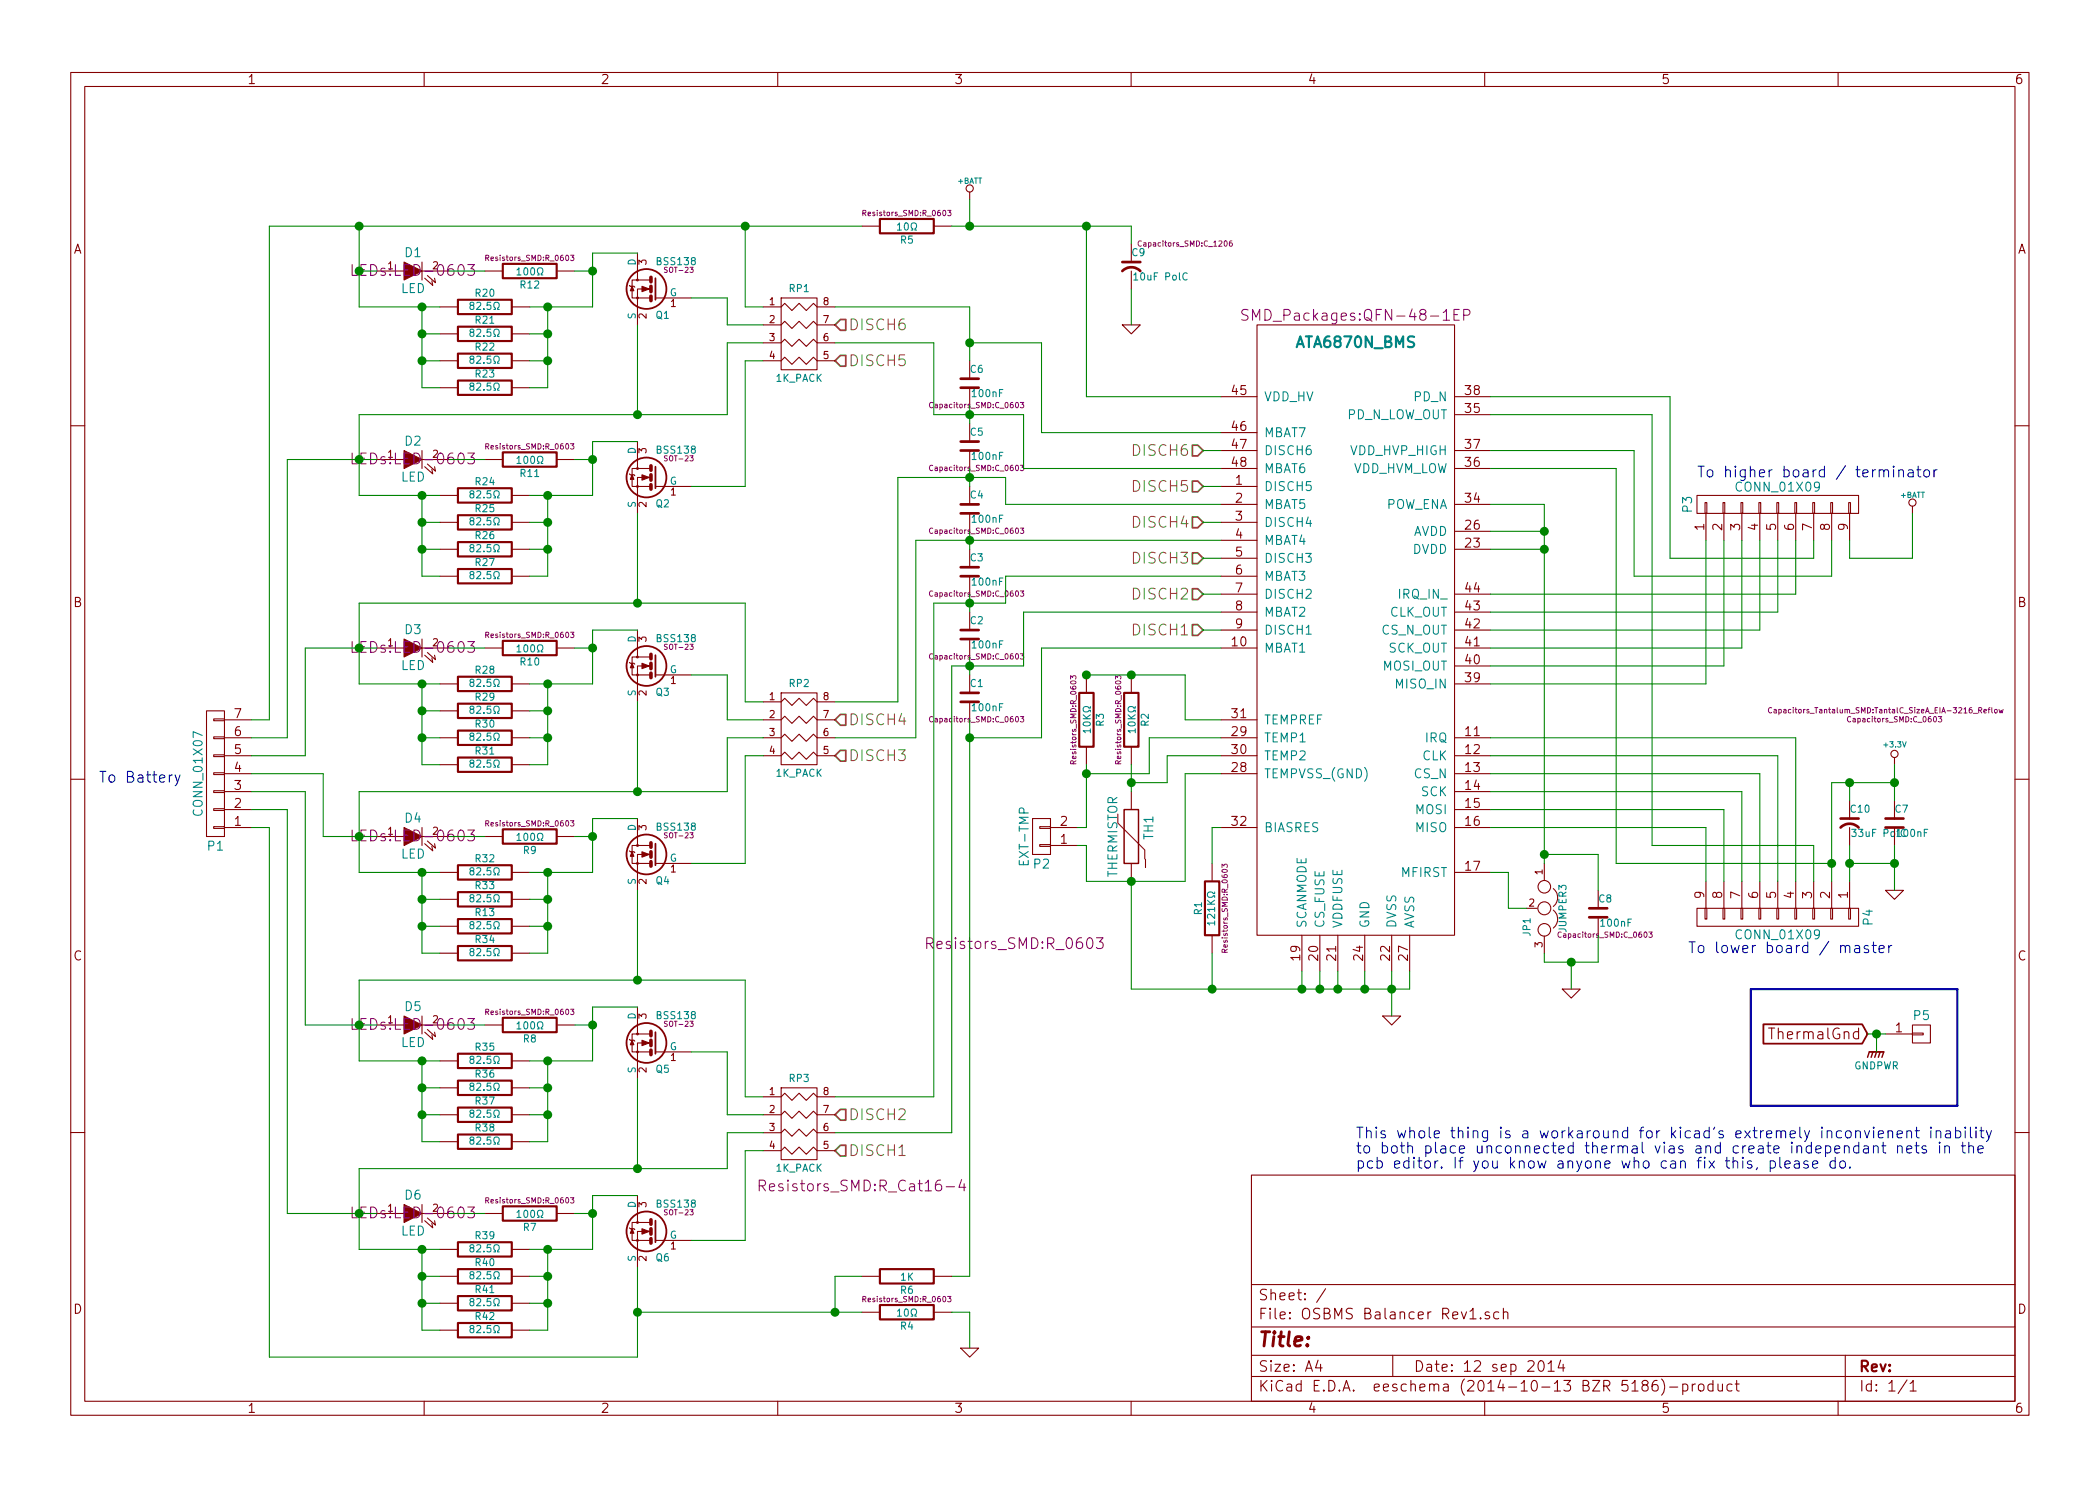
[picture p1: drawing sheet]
EESchema Schematic File Version 2
LIBS:power
LIBS:device
LIBS:transistors
LIBS:conn
LIBS:linear
LIBS:regul
LIBS:74xx
LIBS:cmos4000
LIBS:adc-dac
LIBS:memory
LIBS:xilinx
LIBS:special
LIBS:microcontrollers
LIBS:dsp
LIBS:microchip
LIBS:analog_switches
LIBS:motorola
LIBS:texas
LIBS:intel
LIBS:audio
LIBS:interface
LIBS:digital-audio
LIBS:philips
LIBS:display
LIBS:cypress
LIBS:siliconi
LIBS:opto
LIBS:atmel
LIBS:contrib
LIBS:valves
LIBS:OSBMS Balancer Rev1-cache
EELAYER 25 0
EELAYER END
$Descr A4 11693 8268
encoding utf-8
Sheet 1 1
Title ""
Date "12 sep 2014"
Rev ""
Comp ""
Comment1 ""
Comment2 ""
Comment3 ""
Comment4 ""
$EndDescr
$Comp
L BSS138 Q1
U 1 1
P 3650 1600
F 0 "Q1" H 3650 1451 40  0000 R CNN
F 1 "BSS138" H 3650 1750 40  0000 R CNN
F 2 "SOT-23" H 3520 1702 29  0000 C CNN
F 3 "~" H 3650 1600 60  0000 C CNN
	1    3650 1600
	-1   0    0    -1  
$EndComp
$Comp
L ATA6870N_BMS U1
U 1 1
P 7550 3050
F 0 "U1" H 7550 4100 60  0001 C CNN
F 1 "ATA6870N_BMS" H 7550 4200 60  0000 C CNB
F 2 "MyCustomParts:QFN-48-1EP-refined" H 7550 4350 60  0000 C CNN
F 3 "" H 7550 4200 60  0000 C CNN
	1    7550 3050
	1    0    0    -1  
$EndComp
$Comp
L LED D1
U 1 1
P 2300 1500
F 0 "D1" H 2300 1600 50  0000 C CNN
F 1 "LED" H 2300 1400 50  0000 C CNN
F 2 "LEDs:LED-0603" H 2300 1500 60  0000 C CNN
F 3 "" H 2300 1500 60  0000 C CNN
	1    2300 1500
	1    0    0    -1  
$EndComp
$Comp
L R R20
U 1 1
P 2700 1700
F 0 "R20" V 2780 1700 40  0000 C CNN
F 1 "82.5Ω" V 2707 1701 40  0000 C CNN
F 2 "Resistors_SMD:R_1206" V 2630 1700 30  0001 C CNN
F 3 "" H 2700 1700 30  0000 C CNN
	1    2700 1700
	0    -1   -1   0   
$EndComp
$Comp
L +BATT #PWR01
U 1 1
P 5400 1100
F 0 "#PWR01" H 5400 1050 20  0001 C CNN
F 1 "+BATT" H 5400 1200 30  0000 C CNN
F 2 "" H 5400 1100 60  0000 C CNN
F 3 "" H 5400 1100 60  0000 C CNN
	1    5400 1100
	1    0    0    -1  
$EndComp
$Comp
L GND #PWR02
U 1 1
P 7750 5650
F 0 "#PWR02" H 7750 5650 30  0001 C CNN
F 1 "GND" H 7750 5580 30  0001 C CNN
F 2 "" H 7750 5650 60  0000 C CNN
F 3 "" H 7750 5650 60  0000 C CNN
	1    7750 5650
	1    0    0    -1  
$EndComp
$Comp
L R R12
U 1 1
P 2950 1500
F 0 "R12" V 3030 1500 40  0000 C CNN
F 1 "100Ω" V 2957 1501 40  0000 C CNN
F 2 "Resistors_SMD:R_0603" V 2880 1500 30  0000 C CNN
F 3 "" H 2950 1500 30  0000 C CNN
	1    2950 1500
	0    1    1    0   
$EndComp
$Comp
L CONN_01X07 P1
U 1 1
P 1200 4300
F 0 "P1" H 1200 4700 50  0000 C CNN
F 1 "CONN_01X07" V 1300 4300 50  0000 C CNN
F 2 "MyCustomParts:Shrouded_Header_Angled_1x07" H 950 6550 60  0001 C CNN
F 3 "" H 1200 4300 60  0000 C CNN
	1    1200 4300
	-1   0    0    1   
$EndComp
Text Notes 550  4350 0    60   ~ 0
To Battery
$Comp
L GND #PWR03
U 1 1
P 5400 7500
F 0 "#PWR03" H 5400 7500 30  0001 C CNN
F 1 "GND" H 5400 7430 30  0001 C CNN
F 2 "" H 5400 7500 60  0000 C CNN
F 3 "" H 5400 7500 60  0000 C CNN
	1    5400 7500
	1    0    0    -1  
$EndComp
$Comp
L LED D2
U 1 1
P 2300 2550
F 0 "D2" H 2300 2650 50  0000 C CNN
F 1 "LED" H 2300 2450 50  0000 C CNN
F 2 "LEDs:LED-0603" H 2300 2550 60  0000 C CNN
F 3 "" H 2300 2550 60  0000 C CNN
	1    2300 2550
	1    0    0    -1  
$EndComp
$Comp
L R R11
U 1 1
P 2950 2550
F 0 "R11" V 3030 2550 40  0000 C CNN
F 1 "100Ω" V 2957 2551 40  0000 C CNN
F 2 "Resistors_SMD:R_0603" V 2880 2550 30  0000 C CNN
F 3 "" H 2950 2550 30  0000 C CNN
	1    2950 2550
	0    1    1    0   
$EndComp
$Comp
L BSS138 Q2
U 1 1
P 3650 2650
F 0 "Q2" H 3650 2501 40  0000 R CNN
F 1 "BSS138" H 3650 2800 40  0000 R CNN
F 2 "SOT-23" H 3520 2752 29  0000 C CNN
F 3 "~" H 3650 2650 60  0000 C CNN
	1    3650 2650
	-1   0    0    -1  
$EndComp
$Comp
L BSS138 Q3
U 1 1
P 3650 3700
F 0 "Q3" H 3650 3551 40  0000 R CNN
F 1 "BSS138" H 3650 3850 40  0000 R CNN
F 2 "SOT-23" H 3520 3802 29  0000 C CNN
F 3 "~" H 3650 3700 60  0000 C CNN
	1    3650 3700
	-1   0    0    -1  
$EndComp
$Comp
L LED D3
U 1 1
P 2300 3600
F 0 "D3" H 2300 3700 50  0000 C CNN
F 1 "LED" H 2300 3500 50  0000 C CNN
F 2 "LEDs:LED-0603" H 2300 3600 60  0000 C CNN
F 3 "" H 2300 3600 60  0000 C CNN
	1    2300 3600
	1    0    0    -1  
$EndComp
$Comp
L R R10
U 1 1
P 2950 3600
F 0 "R10" V 3030 3600 40  0000 C CNN
F 1 "100Ω" V 2957 3601 40  0000 C CNN
F 2 "Resistors_SMD:R_0603" V 2880 3600 30  0000 C CNN
F 3 "" H 2950 3600 30  0000 C CNN
	1    2950 3600
	0    1    1    0   
$EndComp
$Comp
L BSS138 Q6
U 1 1
P 3650 6850
F 0 "Q6" H 3650 6701 40  0000 R CNN
F 1 "BSS138" H 3650 7000 40  0000 R CNN
F 2 "SOT-23" H 3520 6952 29  0000 C CNN
F 3 "~" H 3650 6850 60  0000 C CNN
	1    3650 6850
	-1   0    0    -1  
$EndComp
$Comp
L LED D6
U 1 1
P 2300 6750
F 0 "D6" H 2300 6850 50  0000 C CNN
F 1 "LED" H 2300 6650 50  0000 C CNN
F 2 "LEDs:LED-0603" H 2300 6750 60  0000 C CNN
F 3 "" H 2300 6750 60  0000 C CNN
	1    2300 6750
	1    0    0    -1  
$EndComp
$Comp
L R R7
U 1 1
P 2950 6750
F 0 "R7" V 3030 6750 40  0000 C CNN
F 1 "100Ω" V 2957 6751 40  0000 C CNN
F 2 "Resistors_SMD:R_0603" V 2880 6750 30  0000 C CNN
F 3 "" H 2950 6750 30  0000 C CNN
	1    2950 6750
	0    1    1    0   
$EndComp
$Comp
L BSS138 Q4
U 1 1
P 3650 4750
F 0 "Q4" H 3650 4601 40  0000 R CNN
F 1 "BSS138" H 3650 4900 40  0000 R CNN
F 2 "SOT-23" H 3520 4852 29  0000 C CNN
F 3 "~" H 3650 4750 60  0000 C CNN
	1    3650 4750
	-1   0    0    -1  
$EndComp
$Comp
L LED D4
U 1 1
P 2300 4650
F 0 "D4" H 2300 4750 50  0000 C CNN
F 1 "LED" H 2300 4550 50  0000 C CNN
F 2 "LEDs:LED-0603" H 2300 4650 60  0000 C CNN
F 3 "" H 2300 4650 60  0000 C CNN
	1    2300 4650
	1    0    0    -1  
$EndComp
$Comp
L R R9
U 1 1
P 2950 4650
F 0 "R9" V 3030 4650 40  0000 C CNN
F 1 "100Ω" V 2957 4651 40  0000 C CNN
F 2 "Resistors_SMD:R_0603" V 2880 4650 30  0000 C CNN
F 3 "" H 2950 4650 30  0000 C CNN
	1    2950 4650
	0    1    1    0   
$EndComp
$Comp
L BSS138 Q5
U 1 1
P 3650 5800
F 0 "Q5" H 3650 5651 40  0000 R CNN
F 1 "BSS138" H 3650 5950 40  0000 R CNN
F 2 "SOT-23" H 3520 5902 29  0000 C CNN
F 3 "~" H 3650 5800 60  0000 C CNN
	1    3650 5800
	-1   0    0    -1  
$EndComp
$Comp
L LED D5
U 1 1
P 2300 5700
F 0 "D5" H 2300 5800 50  0000 C CNN
F 1 "LED" H 2300 5600 50  0000 C CNN
F 2 "LEDs:LED-0603" H 2300 5700 60  0000 C CNN
F 3 "" H 2300 5700 60  0000 C CNN
	1    2300 5700
	1    0    0    -1  
$EndComp
$Comp
L R R8
U 1 1
P 2950 5700
F 0 "R8" V 3030 5700 40  0000 C CNN
F 1 "100Ω" V 2957 5701 40  0000 C CNN
F 2 "Resistors_SMD:R_0603" V 2880 5700 30  0000 C CNN
F 3 "" H 2950 5700 30  0000 C CNN
	1    2950 5700
	0    1    1    0   
$EndComp
$Comp
L R R5
U 1 1
P 5050 1250
F 0 "R5" V 5130 1250 40  0000 C CNN
F 1 "10Ω" V 5057 1251 40  0000 C CNN
F 2 "Resistors_SMD:R_0603" V 4980 1250 30  0000 C CNN
F 3 "" H 5050 1250 30  0000 C CNN
	1    5050 1250
	0    1    1    0   
$EndComp
$Comp
L R R1
U 1 1
P 6750 5050
F 0 "R1" V 6830 5050 40  0000 C CNN
F 1 "121KΩ" V 6757 5051 40  0000 C CNN
F 2 "Resistors_SMD:R_0603" V 6680 5050 30  0000 C CNN
F 3 "" H 6750 5050 30  0000 C CNN
	1    6750 5050
	-1   0    0    1   
$EndComp
$Comp
L Cap C5
U 1 1
P 5400 2500
F 0 "C5" H 5400 2600 40  0000 L CNN
F 1 "100nF" H 5406 2465 40  0000 L CNN
F 2 "Capacitors_SMD:C_0603" H 5438 2400 30  0000 C CNN
F 3 "" H 5250 2500 60  0000 C CNN
	1    5400 2500
	1    0    0    -1  
$EndComp
$Comp
L Cap C3
U 1 1
P 5400 3200
F 0 "C3" H 5400 3300 40  0000 L CNN
F 1 "100nF" H 5406 3165 40  0000 L CNN
F 2 "Capacitors_SMD:C_0603" H 5438 3100 30  0000 C CNN
F 3 "" H 5250 3200 60  0000 C CNN
	1    5400 3200
	1    0    0    -1  
$EndComp
$Comp
L Cap C2
U 1 1
P 5400 3550
F 0 "C2" H 5400 3650 40  0000 L CNN
F 1 "100nF" H 5406 3515 40  0000 L CNN
F 2 "Capacitors_SMD:C_0603" H 5438 3450 30  0000 C CNN
F 3 "" H 5250 3550 60  0000 C CNN
	1    5400 3550
	1    0    0    -1  
$EndComp
$Comp
L Cap C1
U 1 1
P 5400 3900
F 0 "C1" H 5400 4000 40  0000 L CNN
F 1 "100nF" H 5406 3865 40  0000 L CNN
F 2 "Capacitors_SMD:C_0603" H 5438 3800 30  0000 C CNN
F 3 "" H 5250 3900 60  0000 C CNN
	1    5400 3900
	1    0    0    -1  
$EndComp
$Comp
L Cap C4
U 1 1
P 5400 2850
F 0 "C4" H 5400 2950 40  0000 L CNN
F 1 "100nF" H 5406 2815 40  0000 L CNN
F 2 "Capacitors_SMD:C_0603" H 5438 2750 30  0000 C CNN
F 3 "" H 5250 2850 60  0000 C CNN
	1    5400 2850
	1    0    0    -1  
$EndComp
$Comp
L CONN_01X02 P2
U 1 1
P 5800 4650
F 0 "P2" H 5800 4800 50  0000 C CNN
F 1 "EXT-TMP" V 5900 4650 50  0000 C CNN
F 2 "Pin_Headers:Pin_Header_Straight_1x02" H 6250 5400 60  0001 C CNN
F 3 "" H 5800 4650 60  0000 C CNN
	1    5800 4650
	-1   0    0    1   
$EndComp
$Comp
L R R3
U 1 1
P 6050 4000
F 0 "R3" V 6130 4000 40  0000 C CNN
F 1 "10KΩ" V 6057 4001 40  0000 C CNN
F 2 "Resistors_SMD:R_0603" V 5980 4000 30  0000 C CNN
F 3 "" H 6050 4000 30  0000 C CNN
	1    6050 4000
	1    0    0    -1  
$EndComp
$Comp
L R R2
U 1 1
P 6300 4000
F 0 "R2" V 6380 4000 40  0000 C CNN
F 1 "10KΩ" V 6307 4001 40  0000 C CNN
F 2 "Resistors_SMD:R_0603" V 6230 4000 30  0000 C CNN
F 3 "" H 6300 4000 30  0000 C CNN
	1    6300 4000
	1    0    0    -1  
$EndComp
$Comp
L GND #PWR04
U 1 1
P 6300 1800
F 0 "#PWR04" H 6300 1800 30  0001 C CNN
F 1 "GND" H 6300 1730 30  0001 C CNN
F 2 "" H 6300 1800 60  0000 C CNN
F 3 "" H 6300 1800 60  0000 C CNN
	1    6300 1800
	1    0    0    -1  
$EndComp
$Comp
L PolC C10
U 1 1
P 10300 4600
F 0 "C10" H 10300 4700 40  0000 L CNN
F 1 "33uF PolC" H 10306 4565 40  0000 L CNN
F 2 "Capacitors_Tantalum_SMD:TantalC_SizeA_EIA-3216_Reflow" H 10500 5250 30  0000 C CNN
F 3 "" H 10150 4600 60  0000 C CNN
	1    10300 4600
	1    0    0    -1  
$EndComp
$Comp
L CONN_01X09 P3
U 1 1
P 9900 2800
F 0 "P3" H 9900 3300 50  0000 C CNN
F 1 "CONN_01X09" V 10000 2800 50  0000 C CNN
F 2 "MyCustomParts:Connector_SMD_GH_SIDECONN_1X9_1.25MM" V 12050 3200 60  0001 C CNN
F 3 "" H 9900 2800 60  0000 C CNN
	1    9900 2800
	0    -1   -1   0   
$EndComp
$Comp
L GND #PWR05
U 1 1
P 10550 4950
F 0 "#PWR05" H 10550 4950 30  0001 C CNN
F 1 "GND" H 10550 4880 30  0001 C CNN
F 2 "" H 10550 4950 60  0000 C CNN
F 3 "" H 10550 4950 60  0000 C CNN
	1    10550 4950
	1    0    0    -1  
$EndComp
$Comp
L +BATT #PWR06
U 1 1
P 10650 2850
F 0 "#PWR06" H 10650 2800 20  0001 C CNN
F 1 "+BATT" H 10650 2950 30  0000 C CNN
F 2 "" H 10650 2850 60  0000 C CNN
F 3 "" H 10650 2850 60  0000 C CNN
	1    10650 2850
	1    0    0    -1  
$EndComp
$Comp
L Cap C7
U 1 1
P 10550 4600
F 0 "C7" H 10550 4700 40  0000 L CNN
F 1 "100nF" H 10556 4565 40  0000 L CNN
F 2 "Capacitors_SMD:C_0603" H 10550 5200 30  0000 C CNN
F 3 "" H 10400 4600 60  0000 C CNN
	1    10550 4600
	1    0    0    -1  
$EndComp
$Comp
L PolC C9
U 1 1
P 6300 1500
F 0 "C9" H 6300 1600 40  0000 L CNN
F 1 "10uF PolC" H 6306 1465 40  0000 L CNN
F 2 "Capacitors_SMD:C_1206" H 6600 1650 30  0000 C CNN
F 3 "" H 6150 1500 60  0000 C CNN
	1    6300 1500
	1    0    0    -1  
$EndComp
$Comp
L Cap C8
U 1 1
P 8900 5100
F 0 "C8" H 8900 5200 40  0000 L CNN
F 1 "100nF" H 8906 5065 40  0000 L CNN
F 2 "Capacitors_SMD:C_0603" H 8938 5000 30  0000 C CNN
F 3 "" H 8750 5100 60  0000 C CNN
	1    8900 5100
	1    0    0    -1  
$EndComp
$Comp
L GND #PWR07
U 1 1
P 8750 5500
F 0 "#PWR07" H 8750 5500 30  0001 C CNN
F 1 "GND" H 8750 5430 30  0001 C CNN
F 2 "" H 8750 5500 60  0000 C CNN
F 3 "" H 8750 5500 60  0000 C CNN
	1    8750 5500
	1    0    0    -1  
$EndComp
$Comp
L THERMISTOR TH1
U 1 1
P 6300 4650
F 0 "TH1" V 6400 4700 50  0000 C CNN
F 1 "THERMISTOR" V 6200 4650 50  0000 C CNN
F 2 "Resistors_SMD:R_0603" H 5650 4050 60  0000 C CNN
F 3 "" H 6300 4650 60  0000 C CNN
	1    6300 4650
	1    0    0    -1  
$EndComp
$Comp
L JUMPER3 JP1
U 1 1
P 8600 5050
F 0 "JP1" H 8650 4950 40  0000 L CNN
F 1 "JUMPER3" H 8600 5150 40  0000 C CNN
F 2 "Connect:GS3" H 8750 4700 60  0001 C CNN
F 3 "" H 8600 5050 60  0000 C CNN
	1    8600 5050
	0    1    1    0   
$EndComp
$Comp
L +3.3V #PWR08
U 1 1
P 10550 4250
F 0 "#PWR08" H 10550 4210 30  0001 C CNN
F 1 "+3.3V" H 10550 4360 30  0000 C CNN
F 2 "" H 10550 4250 60  0000 C CNN
F 3 "" H 10550 4250 60  0000 C CNN
	1    10550 4250
	1    0    0    -1  
$EndComp
$Comp
L R R4
U 1 1
P 5050 7300
F 0 "R4" V 5130 7300 40  0000 C CNN
F 1 "10Ω" V 5057 7301 40  0000 C CNN
F 2 "Resistors_SMD:R_0603" V 4980 7300 30  0000 C CNN
F 3 "" H 5050 7300 30  0000 C CNN
	1    5050 7300
	0    1    1    0   
$EndComp
Text HLabel 4650 6400 2    60   Input ~ 0
DISCH1
Text HLabel 4650 6200 2    60   Input ~ 0
DISCH2
Text HLabel 4650 4200 2    60   Input ~ 0
DISCH3
Text HLabel 6700 3500 0    60   Input ~ 0
DISCH1
Text HLabel 6700 3300 0    60   Input ~ 0
DISCH2
Text HLabel 6700 3100 0    60   Input ~ 0
DISCH3
$Comp
L Cap C6
U 1 1
P 5400 2150
F 0 "C6" H 5400 2250 40  0000 L CNN
F 1 "100nF" H 5406 2115 40  0000 L CNN
F 2 "Capacitors_SMD:C_0603" H 5438 2050 30  0000 C CNN
F 3 "" H 5250 2150 60  0000 C CNN
	1    5400 2150
	1    0    0    -1  
$EndComp
Text HLabel 6700 2900 0    60   Input ~ 0
DISCH4
Text HLabel 6700 2700 0    60   Input ~ 0
DISCH5
Text HLabel 6700 2500 0    60   Input ~ 0
DISCH6
Text HLabel 4650 4000 2    60   Input ~ 0
DISCH4
Text HLabel 4650 2000 2    60   Input ~ 0
DISCH5
Text HLabel 4650 1800 2    60   Input ~ 0
DISCH6
$Comp
L CONN_01X09 P4
U 1 1
P 9900 5100
F 0 "P4" H 9900 5600 50  0000 C CNN
F 1 "CONN_01X09" V 10000 5100 50  0000 C CNN
F 2 "MyCustomParts:Connector_SMD_GH_SIDECONN_1X9_1.25MM" V 11200 4700 60  0001 C CNN
F 3 "" H 9900 5100 60  0000 C CNN
	1    9900 5100
	0    1    1    0   
$EndComp
Text Notes 9400 5300 0    60   ~ 0
To lower board / master
Text Notes 9450 2650 0    60   ~ 0
To higher board / terminator
$Comp
L R R21
U 1 1
P 2700 1850
F 0 "R21" V 2780 1850 40  0000 C CNN
F 1 "82.5Ω" V 2707 1851 40  0000 C CNN
F 2 "Resistors_SMD:R_1206" V 2630 1850 30  0001 C CNN
F 3 "" H 2700 1850 30  0000 C CNN
	1    2700 1850
	0    -1   -1   0   
$EndComp
$Comp
L R R22
U 1 1
P 2700 2000
F 0 "R22" V 2780 2000 40  0000 C CNN
F 1 "82.5Ω" V 2707 2001 40  0000 C CNN
F 2 "Resistors_SMD:R_1206" V 2630 2000 30  0001 C CNN
F 3 "" H 2700 2000 30  0000 C CNN
	1    2700 2000
	0    -1   -1   0   
$EndComp
$Comp
L R R23
U 1 1
P 2700 2150
F 0 "R23" V 2780 2150 40  0000 C CNN
F 1 "82.5Ω" V 2707 2151 40  0000 C CNN
F 2 "Resistors_SMD:R_1206" V 2630 2150 30  0001 C CNN
F 3 "" H 2700 2150 30  0000 C CNN
	1    2700 2150
	0    -1   -1   0   
$EndComp
$Comp
L R R24
U 1 1
P 2700 2750
F 0 "R24" V 2780 2750 40  0000 C CNN
F 1 "82.5Ω" V 2707 2751 40  0000 C CNN
F 2 "Resistors_SMD:R_1206" V 2630 2750 30  0001 C CNN
F 3 "" H 2700 2750 30  0000 C CNN
	1    2700 2750
	0    -1   -1   0   
$EndComp
$Comp
L R R25
U 1 1
P 2700 2900
F 0 "R25" V 2780 2900 40  0000 C CNN
F 1 "82.5Ω" V 2707 2901 40  0000 C CNN
F 2 "Resistors_SMD:R_1206" V 2630 2900 30  0001 C CNN
F 3 "" H 2700 2900 30  0000 C CNN
	1    2700 2900
	0    -1   -1   0   
$EndComp
$Comp
L R R26
U 1 1
P 2700 3050
F 0 "R26" V 2780 3050 40  0000 C CNN
F 1 "82.5Ω" V 2707 3051 40  0000 C CNN
F 2 "Resistors_SMD:R_1206" V 2630 3050 30  0001 C CNN
F 3 "" H 2700 3050 30  0000 C CNN
	1    2700 3050
	0    -1   -1   0   
$EndComp
$Comp
L R R27
U 1 1
P 2700 3200
F 0 "R27" V 2780 3200 40  0000 C CNN
F 1 "82.5Ω" V 2707 3201 40  0000 C CNN
F 2 "Resistors_SMD:R_1206" V 2630 3200 30  0001 C CNN
F 3 "" H 2700 3200 30  0000 C CNN
	1    2700 3200
	0    -1   -1   0   
$EndComp
$Comp
L R R28
U 1 1
P 2700 3800
F 0 "R28" V 2780 3800 40  0000 C CNN
F 1 "82.5Ω" V 2707 3801 40  0000 C CNN
F 2 "Resistors_SMD:R_1206" V 2630 3800 30  0001 C CNN
F 3 "" H 2700 3800 30  0000 C CNN
	1    2700 3800
	0    -1   -1   0   
$EndComp
$Comp
L R R29
U 1 1
P 2700 3950
F 0 "R29" V 2780 3950 40  0000 C CNN
F 1 "82.5Ω" V 2707 3951 40  0000 C CNN
F 2 "Resistors_SMD:R_1206" V 2630 3950 30  0001 C CNN
F 3 "" H 2700 3950 30  0000 C CNN
	1    2700 3950
	0    -1   -1   0   
$EndComp
$Comp
L R R30
U 1 1
P 2700 4100
F 0 "R30" V 2780 4100 40  0000 C CNN
F 1 "82.5Ω" V 2707 4101 40  0000 C CNN
F 2 "Resistors_SMD:R_1206" V 2630 4100 30  0001 C CNN
F 3 "" H 2700 4100 30  0000 C CNN
	1    2700 4100
	0    -1   -1   0   
$EndComp
$Comp
L R R31
U 1 1
P 2700 4250
F 0 "R31" V 2780 4250 40  0000 C CNN
F 1 "82.5Ω" V 2707 4251 40  0000 C CNN
F 2 "Resistors_SMD:R_1206" V 2630 4250 30  0001 C CNN
F 3 "" H 2700 4250 30  0000 C CNN
	1    2700 4250
	0    -1   -1   0   
$EndComp
$Comp
L R R32
U 1 1
P 2700 4850
F 0 "R32" V 2780 4850 40  0000 C CNN
F 1 "82.5Ω" V 2707 4851 40  0000 C CNN
F 2 "Resistors_SMD:R_1206" V 2630 4850 30  0001 C CNN
F 3 "" H 2700 4850 30  0000 C CNN
	1    2700 4850
	0    -1   -1   0   
$EndComp
$Comp
L R R33
U 1 1
P 2700 5000
F 0 "R33" V 2780 5000 40  0000 C CNN
F 1 "82.5Ω" V 2707 5001 40  0000 C CNN
F 2 "Resistors_SMD:R_1206" V 2630 5000 30  0001 C CNN
F 3 "" H 2700 5000 30  0000 C CNN
	1    2700 5000
	0    -1   -1   0   
$EndComp
$Comp
L R R13
U 1 1
P 2700 5150
F 0 "R13" V 2780 5150 40  0000 C CNN
F 1 "82.5Ω" V 2707 5151 40  0000 C CNN
F 2 "Resistors_SMD:R_1206" V 2630 5150 30  0001 C CNN
F 3 "" H 2700 5150 30  0000 C CNN
	1    2700 5150
	0    -1   -1   0   
$EndComp
$Comp
L R R34
U 1 1
P 2700 5300
F 0 "R34" V 2780 5300 40  0000 C CNN
F 1 "82.5Ω" V 2707 5301 40  0000 C CNN
F 2 "Resistors_SMD:R_1206" V 2630 5300 30  0001 C CNN
F 3 "" H 2700 5300 30  0000 C CNN
	1    2700 5300
	0    -1   -1   0   
$EndComp
$Comp
L R R35
U 1 1
P 2700 5900
F 0 "R35" V 2780 5900 40  0000 C CNN
F 1 "82.5Ω" V 2707 5901 40  0000 C CNN
F 2 "Resistors_SMD:R_1206" V 2630 5900 30  0001 C CNN
F 3 "" H 2700 5900 30  0000 C CNN
	1    2700 5900
	0    -1   -1   0   
$EndComp
$Comp
L R R36
U 1 1
P 2700 6050
F 0 "R36" V 2780 6050 40  0000 C CNN
F 1 "82.5Ω" V 2707 6051 40  0000 C CNN
F 2 "Resistors_SMD:R_1206" V 2630 6050 30  0001 C CNN
F 3 "" H 2700 6050 30  0000 C CNN
	1    2700 6050
	0    -1   -1   0   
$EndComp
$Comp
L R R37
U 1 1
P 2700 6200
F 0 "R37" V 2780 6200 40  0000 C CNN
F 1 "82.5Ω" V 2707 6201 40  0000 C CNN
F 2 "Resistors_SMD:R_1206" V 2630 6200 30  0001 C CNN
F 3 "" H 2700 6200 30  0000 C CNN
	1    2700 6200
	0    -1   -1   0   
$EndComp
$Comp
L R R38
U 1 1
P 2700 6350
F 0 "R38" V 2780 6350 40  0000 C CNN
F 1 "82.5Ω" V 2707 6351 40  0000 C CNN
F 2 "Resistors_SMD:R_1206" V 2630 6350 30  0001 C CNN
F 3 "" H 2700 6350 30  0000 C CNN
	1    2700 6350
	0    -1   -1   0   
$EndComp
$Comp
L R R39
U 1 1
P 2700 6950
F 0 "R39" V 2780 6950 40  0000 C CNN
F 1 "82.5Ω" V 2707 6951 40  0000 C CNN
F 2 "Resistors_SMD:R_1206" V 2630 6950 30  0001 C CNN
F 3 "" H 2700 6950 30  0000 C CNN
	1    2700 6950
	0    -1   -1   0   
$EndComp
$Comp
L R R40
U 1 1
P 2700 7100
F 0 "R40" V 2780 7100 40  0000 C CNN
F 1 "82.5Ω" V 2707 7101 40  0000 C CNN
F 2 "Resistors_SMD:R_1206" V 2630 7100 30  0001 C CNN
F 3 "" H 2700 7100 30  0000 C CNN
	1    2700 7100
	0    -1   -1   0   
$EndComp
$Comp
L R R41
U 1 1
P 2700 7250
F 0 "R41" V 2780 7250 40  0000 C CNN
F 1 "82.5Ω" V 2707 7251 40  0000 C CNN
F 2 "Resistors_SMD:R_1206" V 2630 7250 30  0001 C CNN
F 3 "" H 2700 7250 30  0000 C CNN
	1    2700 7250
	0    -1   -1   0   
$EndComp
$Comp
L R R42
U 1 1
P 2700 7400
F 0 "R42" V 2780 7400 40  0000 C CNN
F 1 "82.5Ω" V 2707 7401 40  0000 C CNN
F 2 "Resistors_SMD:R_1206" V 2630 7400 30  0001 C CNN
F 3 "" H 2700 7400 30  0000 C CNN
	1    2700 7400
	0    -1   -1   0   
$EndComp
$Comp
L R_PACK4 RP1
U 1 1
P 4450 2050
F 0 "RP1" H 4450 2500 40  0000 C CNN
F 1 "1K_PACK" H 4450 2000 40  0000 C CNN
F 2 "Resistors_SMD:R_Cat16-4" H 4600 1850 60  0001 C CNN
F 3 "" H 4450 2050 60  0000 C CNN
	1    4450 2050
	1    0    0    -1  
$EndComp
$Comp
L R_PACK4 RP2
U 1 1
P 4450 4250
F 0 "RP2" H 4450 4700 40  0000 C CNN
F 1 "1K_PACK" H 4450 4200 40  0000 C CNN
F 2 "Resistors_SMD:R_Cat16-4" H 4650 4050 60  0001 C CNN
F 3 "" H 4450 4250 60  0000 C CNN
	1    4450 4250
	1    0    0    -1  
$EndComp
$Comp
L R_PACK4 RP3
U 1 1
P 4450 6450
F 0 "RP3" H 4450 6900 40  0000 C CNN
F 1 "1K_PACK" H 4450 6400 40  0000 C CNN
F 2 "Resistors_SMD:R_Cat16-4" H 4800 6300 60  0000 C CNN
F 3 "" H 4450 6450 60  0000 C CNN
	1    4450 6450
	1    0    0    -1  
$EndComp
Wire Wire Line
	2000 1250 2000 1700
Wire Wire Line
	3550 1400 3300 1400
Wire Wire Line
	3300 1400 3300 1700
Wire Wire Line
	3200 1500 3300 1500
Connection ~ 3300 1500
Wire Wire Line
	3550 2450 3300 2450
Wire Wire Line
	3300 2450 3300 2750
Wire Wire Line
	3200 2550 3300 2550
Connection ~ 3300 2550
Wire Wire Line
	3550 1800 3550 2300
Connection ~ 2000 2550
Wire Wire Line
	2000 3350 2000 3800
Wire Wire Line
	3550 3500 3300 3500
Wire Wire Line
	3300 3500 3300 3800
Wire Wire Line
	3200 3600 3300 3600
Connection ~ 3300 3600
Wire Wire Line
	3550 3350 3550 2850
Connection ~ 2000 3600
Connection ~ 2000 1500
Wire Wire Line
	2000 6500 2000 6950
Wire Wire Line
	3550 6650 3300 6650
Wire Wire Line
	3300 6650 3300 6950
Wire Wire Line
	3200 6750 3300 6750
Connection ~ 3300 6750
Connection ~ 2000 6750
Wire Wire Line
	2000 4400 2000 4850
Wire Wire Line
	1800 4650 2100 4650
Wire Wire Line
	3550 4550 3300 4550
Wire Wire Line
	3300 4550 3300 4850
Wire Wire Line
	3200 4650 3300 4650
Connection ~ 3300 4650
Connection ~ 2000 4650
Wire Wire Line
	2000 5450 2000 5900
Wire Wire Line
	1700 5700 2100 5700
Wire Wire Line
	3550 5600 3300 5600
Wire Wire Line
	3300 5600 3300 5900
Wire Wire Line
	3200 5700 3300 5700
Connection ~ 3300 5700
Connection ~ 2000 5700
Wire Wire Line
	1500 4000 1400 4000
Wire Wire Line
	1600 6750 2100 6750
Connection ~ 2000 1250
Wire Wire Line
	2100 1500 2000 1500
Wire Wire Line
	6750 5500 6750 5300
Wire Wire Line
	6750 4800 6750 4600
Wire Wire Line
	6750 4600 6800 4600
Wire Wire Line
	6800 4300 6600 4300
Wire Wire Line
	6600 4300 6600 4900
Wire Wire Line
	6600 4900 6050 4900
Wire Wire Line
	6050 4900 6050 4700
Wire Wire Line
	6050 4700 6000 4700
Wire Wire Line
	6050 4600 6000 4600
Wire Wire Line
	6050 4250 6050 4600
Wire Wire Line
	6050 3750 6600 3750
Wire Wire Line
	6600 3750 6600 4000
Wire Wire Line
	6600 4000 6800 4000
Connection ~ 6300 3750
Wire Wire Line
	6300 4250 6300 4400
Connection ~ 6050 4300
Wire Wire Line
	6300 4350 6500 4350
Wire Wire Line
	6500 4350 6500 4200
Wire Wire Line
	6500 4200 6800 4200
Connection ~ 6300 4350
Wire Wire Line
	6050 4300 6400 4300
Wire Wire Line
	6400 4300 6400 4100
Wire Wire Line
	6400 4100 6800 4100
Connection ~ 6050 3750
Wire Wire Line
	6300 1600 6300 1800
Wire Wire Line
	6300 4900 6300 5500
Wire Wire Line
	8300 2200 9300 2200
Wire Wire Line
	9300 2200 9300 3100
Wire Wire Line
	9300 3100 10100 3100
Wire Wire Line
	10100 3100 10100 3000
Wire Wire Line
	8300 2300 9200 2300
Wire Wire Line
	9200 2300 9200 4700
Wire Wire Line
	9200 4700 10100 4700
Wire Wire Line
	10100 4700 10100 4900
Wire Wire Line
	8300 2500 9100 2500
Wire Wire Line
	9100 2500 9100 3200
Wire Wire Line
	9100 3200 10200 3200
Wire Wire Line
	10200 3200 10200 3000
Wire Wire Line
	8300 2600 9000 2600
Wire Wire Line
	9000 2600 9000 4800
Wire Wire Line
	9000 4800 10200 4800
Wire Wire Line
	10200 4350 10200 4900
Wire Wire Line
	10300 3100 10650 3100
Wire Wire Line
	10300 3100 10300 3000
Wire Wire Line
	10300 4700 10300 4900
Wire Wire Line
	8300 4850 8400 4850
Wire Wire Line
	8400 4850 8400 5050
Wire Wire Line
	8400 5050 8500 5050
Wire Wire Line
	8600 2800 8600 4800
Wire Wire Line
	8600 2800 8300 2800
Wire Wire Line
	8300 2950 8600 2950
Connection ~ 8600 2950
Wire Wire Line
	8300 3050 8600 3050
Connection ~ 8600 3050
Wire Wire Line
	8600 4750 8900 4750
Connection ~ 8600 4750
Wire Wire Line
	8600 5300 8600 5350
Wire Wire Line
	8600 5350 8900 5350
Wire Wire Line
	8900 5350 8900 5200
Wire Wire Line
	8900 4750 8900 4950
Wire Wire Line
	8750 5500 8750 5350
Connection ~ 8750 5350
Connection ~ 10300 4800
Wire Wire Line
	10550 4700 10550 4950
Connection ~ 10550 4800
Wire Wire Line
	10650 3100 10650 2850
Wire Wire Line
	10300 4450 10300 4350
Connection ~ 10550 4350
Connection ~ 10300 4350
Connection ~ 10200 4800
Connection ~ 6300 4900
Wire Wire Line
	10300 4800 10550 4800
Wire Wire Line
	6300 5500 7850 5500
Wire Wire Line
	7850 5500 7850 5400
Connection ~ 6750 5500
Wire Wire Line
	7750 5400 7750 5650
Connection ~ 7750 5500
Wire Wire Line
	7600 5500 7600 5400
Connection ~ 7600 5500
Wire Wire Line
	7450 5500 7450 5400
Connection ~ 7450 5500
Wire Wire Line
	7350 5500 7350 5400
Connection ~ 7350 5500
Wire Wire Line
	7250 5500 7250 5400
Connection ~ 7250 5500
Wire Wire Line
	8300 3800 9500 3800
Wire Wire Line
	9500 3800 9500 3000
Wire Wire Line
	8300 3700 9600 3700
Wire Wire Line
	9600 3700 9600 3000
Wire Wire Line
	8300 3600 9700 3600
Wire Wire Line
	9700 3600 9700 3000
Wire Wire Line
	8300 3500 9800 3500
Wire Wire Line
	9800 3500 9800 3000
Wire Wire Line
	8300 3400 9900 3400
Wire Wire Line
	9900 3400 9900 3000
Wire Wire Line
	8300 3300 10000 3300
Wire Wire Line
	10000 3300 10000 3000
Wire Wire Line
	8300 4600 9500 4600
Wire Wire Line
	9500 4600 9500 4900
Wire Wire Line
	8300 4500 9600 4500
Wire Wire Line
	9600 4500 9600 4900
Wire Wire Line
	8300 4400 9700 4400
Wire Wire Line
	9700 4400 9700 4900
Wire Wire Line
	8300 4300 9800 4300
Wire Wire Line
	9800 4300 9800 4900
Wire Wire Line
	8300 4200 9900 4200
Wire Wire Line
	9900 4200 9900 4900
Wire Wire Line
	8300 4100 10000 4100
Wire Wire Line
	10000 4100 10000 4900
Wire Wire Line
	6700 3500 6800 3500
Wire Wire Line
	6700 3300 6800 3300
Wire Wire Line
	6700 3100 6800 3100
Wire Wire Line
	5400 2250 5400 2350
Wire Wire Line
	5400 2600 5400 2700
Wire Wire Line
	5400 2950 5400 3050
Wire Wire Line
	5400 3300 5400 3400
Wire Wire Line
	5400 3650 5400 3750
Wire Wire Line
	6800 2900 6700 2900
Wire Wire Line
	6800 2700 6700 2700
Wire Wire Line
	6800 2500 6700 2500
Connection ~ 5400 3000
Connection ~ 5400 3350
Connection ~ 5400 2650
Connection ~ 5400 2300
Connection ~ 5400 3700
Wire Wire Line
	6800 3200 5600 3200
Wire Wire Line
	5600 3200 5600 3350
Wire Wire Line
	5600 3350 5200 3350
Wire Wire Line
	6800 3400 5700 3400
Wire Wire Line
	5700 3400 5700 3700
Wire Wire Line
	5700 3700 5300 3700
Wire Wire Line
	6800 3600 5800 3600
Wire Wire Line
	5800 3600 5800 4100
Wire Wire Line
	5400 4000 5400 7100
Wire Wire Line
	6800 2800 5600 2800
Wire Wire Line
	5600 2800 5600 2650
Wire Wire Line
	6800 2600 5700 2600
Wire Wire Line
	5700 2600 5700 2300
Wire Wire Line
	5700 2300 5200 2300
Wire Wire Line
	6800 2400 5800 2400
Wire Wire Line
	5800 2400 5800 1900
Wire Wire Line
	5400 1700 5400 2000
Wire Wire Line
	6050 1250 6050 2200
Wire Wire Line
	6050 2200 6800 2200
Wire Wire Line
	5400 1100 5400 1250
Connection ~ 5400 1250
Connection ~ 6050 1250
Wire Wire Line
	6300 1250 6300 1350
Wire Wire Line
	5300 1250 6300 1250
Connection ~ 5400 1900
Connection ~ 5400 4100
Wire Wire Line
	5300 7300 5400 7300
Wire Wire Line
	5400 7300 5400 7500
Wire Wire Line
	2500 6750 2700 6750
Wire Wire Line
	2500 5700 2700 5700
Wire Wire Line
	2500 4650 2700 4650
Wire Wire Line
	2500 3600 2700 3600
Wire Wire Line
	2500 2550 2700 2550
Wire Wire Line
	2500 1500 2700 1500
Wire Wire Line
	10200 4350 10550 4350
Wire Wire Line
	10550 4250 10550 4450
Wire Wire Line
	3300 1700 2950 1700
Wire Wire Line
	2000 1700 2450 1700
Connection ~ 2350 1700
Connection ~ 3050 1700
Wire Wire Line
	2350 1700 2350 2150
Wire Wire Line
	2350 1850 2450 1850
Wire Wire Line
	2350 2000 2450 2000
Connection ~ 2350 1850
Wire Wire Line
	2350 2150 2450 2150
Connection ~ 2350 2000
Wire Wire Line
	3050 1700 3050 2150
Wire Wire Line
	3050 1850 2950 1850
Wire Wire Line
	3050 2000 2950 2000
Connection ~ 3050 1850
Wire Wire Line
	3050 2150 2950 2150
Connection ~ 3050 2000
Wire Wire Line
	2000 2300 2000 2750
Connection ~ 2350 2750
Connection ~ 3050 2750
Wire Wire Line
	2350 2750 2350 3200
Wire Wire Line
	2350 2900 2450 2900
Wire Wire Line
	2350 3050 2450 3050
Connection ~ 2350 2900
Wire Wire Line
	2350 3200 2450 3200
Connection ~ 2350 3050
Wire Wire Line
	3050 2750 3050 3200
Wire Wire Line
	3050 2900 2950 2900
Wire Wire Line
	3050 3050 2950 3050
Connection ~ 3050 2900
Wire Wire Line
	3050 3200 2950 3200
Connection ~ 3050 3050
Wire Wire Line
	3300 2750 2950 2750
Wire Wire Line
	2000 2750 2450 2750
Wire Wire Line
	1400 4100 1600 4100
Wire Wire Line
	1700 3600 2100 3600
Connection ~ 2350 3800
Connection ~ 3050 3800
Wire Wire Line
	2350 3800 2350 4250
Wire Wire Line
	2350 3950 2450 3950
Wire Wire Line
	2350 4100 2450 4100
Connection ~ 2350 3950
Wire Wire Line
	2350 4250 2450 4250
Connection ~ 2350 4100
Wire Wire Line
	3050 3800 3050 4250
Wire Wire Line
	3050 3950 2950 3950
Wire Wire Line
	3050 4100 2950 4100
Connection ~ 3050 3950
Wire Wire Line
	3050 4250 2950 4250
Connection ~ 3050 4100
Wire Wire Line
	3300 3800 2950 3800
Wire Wire Line
	2000 3800 2450 3800
Wire Wire Line
	3550 4400 3550 3900
Connection ~ 2350 4850
Connection ~ 3050 4850
Wire Wire Line
	2350 4850 2350 5300
Wire Wire Line
	2350 5000 2450 5000
Wire Wire Line
	2350 5150 2450 5150
Connection ~ 2350 5000
Wire Wire Line
	2350 5300 2450 5300
Connection ~ 2350 5150
Wire Wire Line
	3050 4850 3050 5300
Wire Wire Line
	3050 5000 2950 5000
Wire Wire Line
	3050 5150 2950 5150
Connection ~ 3050 5000
Wire Wire Line
	3050 5300 2950 5300
Connection ~ 3050 5150
Wire Wire Line
	3300 4850 2950 4850
Wire Wire Line
	2000 4850 2450 4850
Connection ~ 2350 5900
Connection ~ 3050 5900
Wire Wire Line
	2350 5900 2350 6350
Wire Wire Line
	2350 6050 2450 6050
Wire Wire Line
	2350 6200 2450 6200
Connection ~ 2350 6050
Wire Wire Line
	2350 6350 2450 6350
Connection ~ 2350 6200
Wire Wire Line
	3050 5900 3050 6350
Wire Wire Line
	3050 6050 2950 6050
Wire Wire Line
	3050 6200 2950 6200
Connection ~ 3050 6050
Wire Wire Line
	3050 6350 2950 6350
Connection ~ 3050 6200
Wire Wire Line
	3300 5900 2950 5900
Wire Wire Line
	2000 5900 2450 5900
Wire Wire Line
	3550 5450 3550 4950
Connection ~ 2350 6950
Connection ~ 3050 6950
Wire Wire Line
	2350 6950 2350 7400
Wire Wire Line
	2350 7100 2450 7100
Wire Wire Line
	2350 7250 2450 7250
Connection ~ 2350 7100
Wire Wire Line
	2350 7400 2450 7400
Connection ~ 2350 7250
Wire Wire Line
	3050 6950 3050 7400
Wire Wire Line
	3050 7100 2950 7100
Wire Wire Line
	3050 7250 2950 7250
Connection ~ 3050 7100
Wire Wire Line
	3050 7400 2950 7400
Connection ~ 3050 7250
Wire Wire Line
	3300 6950 2950 6950
Wire Wire Line
	2000 6950 2450 6950
Wire Wire Line
	3550 6500 3550 6000
Wire Wire Line
	1500 1250 1500 4000
Wire Wire Line
	1700 4200 1400 4200
Wire Wire Line
	1700 4200 1700 3600
Wire Wire Line
	1600 4100 1600 2550
Wire Wire Line
	1600 2550 2100 2550
Wire Wire Line
	1400 4600 1500 4600
Wire Wire Line
	1500 4600 1500 7550
Wire Wire Line
	1500 7550 3550 7550
Wire Wire Line
	3550 7550 3550 7050
Wire Wire Line
	1600 6750 1600 4500
Wire Wire Line
	1600 4500 1400 4500
Wire Wire Line
	1700 5700 1700 4400
Wire Wire Line
	1700 4400 1400 4400
Wire Wire Line
	1800 4650 1800 4300
Wire Wire Line
	1800 4300 1400 4300
Connection ~ 3550 7300
Connection ~ 3550 6500
Connection ~ 3550 5450
Connection ~ 3550 4400
Connection ~ 3550 3350
Connection ~ 3550 2300
Wire Wire Line
	1500 1250 4800 1250
Wire Wire Line
	2000 2300 4050 2300
Wire Wire Line
	2000 3350 4150 3350
Wire Wire Line
	2000 4400 4050 4400
Wire Wire Line
	2000 5450 4150 5450
Wire Wire Line
	2000 6500 4050 6500
Wire Wire Line
	3550 7300 4800 7300
Wire Wire Line
	4250 1700 4150 1700
Wire Wire Line
	4150 1700 4150 1250
Connection ~ 4150 1250
Wire Wire Line
	4250 1800 4050 1800
Wire Wire Line
	4050 1800 4050 1650
Wire Wire Line
	4050 1650 3850 1650
Wire Wire Line
	4050 2300 4050 1900
Wire Wire Line
	4050 1900 4250 1900
Wire Wire Line
	3850 2700 4150 2700
Wire Wire Line
	4150 2700 4150 2000
Wire Wire Line
	4150 2000 4250 2000
Wire Wire Line
	4150 3350 4150 3900
Wire Wire Line
	4150 3900 4250 3900
Wire Wire Line
	3850 3750 4050 3750
Wire Wire Line
	4050 3750 4050 4000
Wire Wire Line
	4050 4000 4250 4000
Wire Wire Line
	4050 4400 4050 4100
Wire Wire Line
	4050 4100 4250 4100
Wire Wire Line
	3850 4800 4150 4800
Wire Wire Line
	4150 4800 4150 4200
Wire Wire Line
	4150 4200 4250 4200
Wire Wire Line
	4150 5450 4150 6100
Wire Wire Line
	4150 6100 4250 6100
Wire Wire Line
	3850 5850 4050 5850
Wire Wire Line
	4050 5850 4050 6200
Wire Wire Line
	4050 6200 4250 6200
Wire Wire Line
	4050 6500 4050 6300
Wire Wire Line
	4050 6300 4250 6300
Wire Wire Line
	3850 6900 4150 6900
Wire Wire Line
	4150 6900 4150 6400
Wire Wire Line
	4150 6400 4250 6400
Wire Wire Line
	4650 1900 5200 1900
Wire Wire Line
	5200 1900 5200 2300
Wire Wire Line
	4650 1700 5400 1700
Wire Wire Line
	5100 3000 6800 3000
Wire Wire Line
	4650 3900 5000 3900
Wire Wire Line
	4650 6300 5300 6300
Wire Wire Line
	5300 6300 5300 3700
Wire Wire Line
	5800 4100 5400 4100
Wire Wire Line
	4650 6100 5200 6100
Wire Wire Line
	5200 6100 5200 3350
Wire Wire Line
	4650 4100 5100 4100
Wire Wire Line
	5100 4100 5100 3000
Wire Wire Line
	5000 3900 5000 2650
Wire Wire Line
	5000 2650 5600 2650
Wire Wire Line
	5800 1900 5400 1900
Wire Wire Line
	4800 7100 4650 7100
Wire Wire Line
	4650 7100 4650 7300
Connection ~ 4650 7300
Wire Wire Line
	5400 7100 5300 7100
$Comp
L R R6
U 1 1
P 5050 7100
F 0 "R6" V 5130 7100 40  0000 C CNN
F 1 "1K" V 5057 7101 40  0000 C CNN
F 2 "" V 4980 7100 30  0000 C CNN
F 3 "" H 5050 7100 30  0000 C CNN
	1    5050 7100
	0    1    1    0   
$EndComp
$Comp
L GNDPWR #PWR09
U 1 1
P 10450 5850
F 0 "#PWR09" H 10450 5900 40  0001 C CNN
F 1 "GNDPWR" H 10450 5770 40  0000 C CNN
F 2 "" H 10450 5850 60  0000 C CNN
F 3 "" H 10450 5850 60  0000 C CNN
	1    10450 5850
	1    0    0    -1  
$EndComp
Text GLabel 10400 5750 0    60   Input ~ 0
ThermalGnd
Wire Notes Line
	10900 5500 10900 6150
Wire Notes Line
	9750 6150 9750 5500
Wire Bus Line
	10900 5500 9750 5500
Wire Bus Line
	9750 6150 10900 6150
Wire Bus Line
	10900 6150 10900 5500
Wire Bus Line
	9750 5500 9750 6150
Wire Wire Line
	10450 5850 10450 5750
Wire Wire Line
	10450 5750 10400 5750
$EndSCHEMATC
